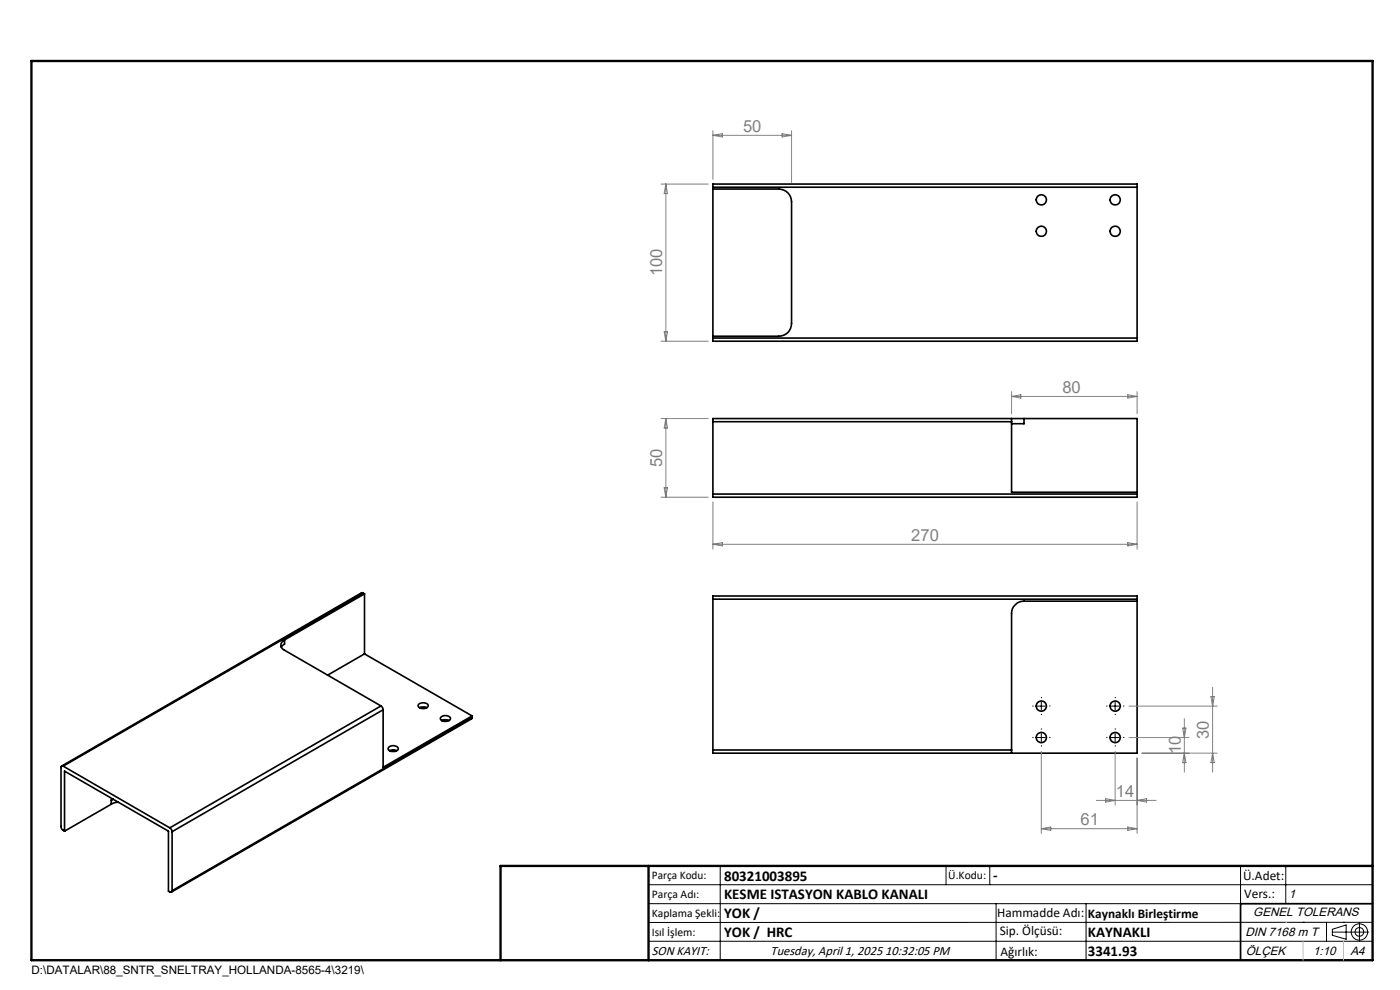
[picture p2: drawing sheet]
<svg xmlns="http://www.w3.org/2000/svg" width="297mm" height="210mm" viewBox="0 0 297 210" stroke-linecap="round" stroke-linejoin="round" font-family="sans-serif">
<g fill="none" stroke="#000" stroke-width=".35">
<path d="M151.2 39.7v-.7h90v.7M151.2 39.7v32M151.2 39.7h90M241.2 39.7v32M151.2 40.1h14a2.71 2.71 0 0 1 2.7 2.7v25.8a2.65 2.65 0 0 1-2.7 2.7h-14M151.2 71.7v.7h90v-.7M151.2 71.7h90M151.2 89.5h63.4M151.2 89.5v15.3M214.6 88.8h-63.4v.7M214.6 88.8v.7M214.6 88.8h2.6"/>
<path d="M214.6 89.5v14.9h26.6M217.2 88.8v1.1h-2.6M217.2 88.8h24v16M151.2 104.8v.7h90v-.7M151.2 104.8h90M60.4 135.7a1.16 1.16 0 0 0-.8 1.1 1.16 1.16 0 0 0 .8 1.1l20.4 11.8M60.4 135.7v.9l-.7 .7M77 125.8h-.3l-63.6 36.7M77 125.8l-63.6 36.7M77 125.8l.3 .2M77.3 126l-16.9 9.7M77.3 138.7l-7.8 4.5"/>
<path d="M77.3 138.7l22.9 13.2M77.3 126v12.7M151.2 127.1v-.7h90v.7M151.2 127.1v32M151.2 127.1h90M241.2 127.5h-24a2.65 2.65 0 0 0-2.6 2.7v28.9M241.2 127.1v32.7h-90v-.7M80.8 149.7l.4 .5 .1 .4M80.8 149.7l-44.8 25.9M81.3 150.6l-44.8 25.8M81.3 150.6v12.2l18.9-10.9M82.4 158.5a1.4 1.4 0 0 1 2.1 .2 1.21 1.21 0 0 1-2.1 .4z"/>
<path d="M82.6 159.2l.6-.1 1 .1M88.8 149.4a1.44 1.44 0 0 1 2 .2 1.17 1.17 0 0 1-1 .7 1.17 1.17 0 0 1-1.1-.7zM89 150.1l.6-.1 1 .1M93.5 152.1a1.27 1.27 0 0 1 2.1 .4 1.34 1.34 0 0 1-2.2 0zM93.7 152.9l.6-.2 .9 .2M100.2 152.2l-.2 .3-63.6 36.7M100.2 152.2l-63.7 36.7M100.2 151.9v.3M151.2 159.1h63.4M214.6 159.1v.7M13.4 162.5a.29 .29 0 0 0-.3 0 .29 .29 0 0 0-.2 .3v12.6a1.08 1.08 0 0 0 .8 .9M13.4 162.5l22.6 13.1"/>
<path d="M13.7 176.3v-12.7l22 12.7v12.7l.3 .2a.32 .32 0 0 0 .4 0 .32 .32 0 0 0 .1-.3M23.6 169.7v.9M23.6 170.6l-9.9 5.7M24 169.5l-.4 .2M25.1 170.2h-.7l-.8 .4M36 175.6l.4 .4 .1 .4M36.5 176.4v12.5M291.2 191.7h-28v12"/>
<circle cx="220.9" cy="42.4" r="1.09"/>
<circle cx="220.9" cy="49.1" r="1.09"/>
<circle cx="236.6" cy="49.1" r="1.09"/>
<circle cx="236.6" cy="42.4" r="1.09"/>
<circle cx="220.9" cy="149.8" r="1.09"/>
<circle cx="220.9" cy="156.4" r="1.09"/>
<circle cx="236.6" cy="149.8" r="1.09"/>
<circle cx="236.6" cy="156.4" r="1.09"/>
</g>
<g fill="none" stroke="#000" stroke-width=".21">
<path d="M220.1 156.4h1.7M220.1 149.8h1.7M220.9 148.9v1.7M220.9 155.6v1.7M235.8 156.4h1.6M235.8 149.8h1.6M236.6 148.9v1.7M236.6 155.6v1.7M137.6 187.7h153.6M137.6 191.7h153.6M137.6 199.7h153.6M152.8 183.7v20"/>
<path d="M200.7 183.7v4M210 183.7v4M211.3 191.7v12M230.4 191.7v12M263.2 183.7v20M272.8 183.7v8M276.4 195.6h.1M281.4 195.6v4.1M282.6 197.7h7.8M282.6 197.1l3-.9v3l-3-.8zM285 195.6h.1M288.4 195.8v3.8"/>
<path d="M291.2 195.6l-153.6 .1"/>
<circle cx="288.4" cy="197.7" r="1.74"/>
<circle cx="288.4" cy="197.7" r=".93"/>
</g>
<g fill="none" stroke="#000" stroke-width=".21" stroke-dasharray="15.2 1.3 1.3 1.3" stroke-linecap="butt">
<path d="M219.3 156.4h-.3M219.3 149.8h-.3M220.9 154.8v-.3M220.9 158.1v.2M220.9 148.1v-.3M220.9 151.4v.3M222.6 156.4h.2M222.6 149.8h.2M234.9 149.8h-.2M234.9 156.4h-.2M236.6 148.1v-.3M236.6 151.4v.3"/>
<path d="M236.6 154.8v-.3M236.6 158.1v.2M238.3 149.8h.2M238.3 156.4h.2"/>
</g>
<g fill="none" stroke="#808080" stroke-width=".21">
<path d="M140.2 39h10M141.3 39v33.4M141.3 39l.3 2.1h-.7zM151.2 27.7v10.4M151.2 28.7h16.7M151.2 28.7l2-.3v.7zM165.9 28.4l2 .3-2 .4zM167.9 27.7v11M140.2 72.4h10M140.9 70.4h.7l-.3 2zM140.2 88.8h10M141.3 88.8v16.7"/>
<path d="M141.3 88.8l.3 2h-.7zM214.6 83.1v4.7M214.6 84.1h26.6M214.6 84.1l2-.4v.7zM239.3 83.7l1.9 .4-1.9 .3zM241.2 83.1v4.7M140.2 105.5h10M140.9 103.5h.7l-.3 2zM151.2 106.5v10M151.2 115.5l2-.4v.7zM151.2 115.5h90M239.3 115.1l1.9 .4-1.9 .3z"/>
<path d="M241.2 106.5v10M220.9 159.4v17.4M236.6 159.4v11.4M239.5 156.4h12.7M239.5 149.8h18.7M242.3 159.8h15.9M250.9 154.4h.7l-.4 2zM251.2 152.5v11.3M251.2 159.8l.4 2h-.7zM256.9 147.8h.7l-.4 2zM257.2 159.8l.4 2h-.7zM257.2 145.8v18"/>
<path d="M220.9 175.8h20.3M220.9 175.8l2-.4v.7zM232.6 169.8h12.7M234.6 169.4l2 .4-2 .3zM239.3 175.4l1.9 .4-1.9 .3zM241.2 160.8v16M241.2 169.8l2-.4v.7z"/>
</g>
<path d="M106.2 203.7h185" fill="none" stroke="#000" stroke-width=".25"/>
<path d="M6.7 12.9h284.5v190.8h-284.5zM137.6 183.7v20M291.2 183.7h-185v20" fill="none" stroke="#000" stroke-width=".5"/>
<path d="M272.8 195.6h.1M276.4 199.7v4M285 199.7v4" fill="none" stroke="#c0c0c0" stroke-width=".21"/>
<g font-size="3.5" fill="#808080">
<text x="157.6" y="27.9">50</text>
<text x="140.5" y="58.6" transform="rotate(-90 140.5 58.6)">100</text>
<text x="225.4" y="83.3">80</text>
<text x="140.5" y="99.1" transform="rotate(-90 140.5 99.1)">50</text>
<text x="193.3" y="114.7">270</text>
<text x="250.5" y="159.9" transform="rotate(-90 250.5 159.9)">10</text>
<text x="256.5" y="156.7" transform="rotate(-90 256.5 156.7)">30</text>
<text x="236.7" y="169">14</text>
<text x="229.2" y="175">61</text>
</g>
<g font-size="3.2">
<text x="153.6" y="190.8">KESME ISTASYON KABLO KANALI</text>
<text x="153.6" y="186.8">80321003895</text>
<text x="210.7" y="186.6">-</text>
<text x="153.6" y="194.8">YOK /</text>
<text x="153.6" y="198.8">YOK / HRC</text>
<text x="230.8" y="198.7">KAYNAKLI</text>
<text x="230.8" y="202.8">3341.93</text>
</g>
<g font-size="2.8">
<text x="263.7" y="186.7">Ü.Adet:</text>
<text x="263.9" y="190.5">Vers.:</text>
<text x="211.5" y="194.5">Hammadde Adı:</text>
<text x="230.8" y="194.7">Kaynaklı Birleştirme</text>
<text x="138.3" y="202.6">SON KAYIT:</text>
<text x="163.5" y="202.6">Tuesday, April 1, 2025 10:32:05 PM</text>
<text x="212.1" y="198.4">Sip. Ölçüsü:</text>
<text x="212.2" y="202.7">Ağırlık:</text>
</g>
<g font-size="2.6">
<text x="273.4" y="190.4">1</text>
<text x="265.9" y="194.4">GENEL TOLERANS</text>
<text x="264.2" y="198.5">DIN 7168 m T</text>
<text x="264.3" y="202.6">ÖLÇEK</text>
<text x="278.5" y="202.6">1:10</text>
<text x="286.5" y="202.6">A4</text>
</g>
<g font-size="2.5">
<text x="138.3" y="186.4">Parça Kodu:</text>
<text x="138.3" y="190.5">Parça Adı:</text>
<text x="201.2" y="186.5">Ü.Kodu:</text>
<text x="138.3" y="194.5">Kaplama Şekli:</text>
<text x="138.3" y="198.6">Isıl İşlem:</text>
<text x="6.7" y="206.7">D:\DATALAR\88_SNTR_SNELTRAY_HOLLANDA-8565-4\3219\</text>
</g>
</svg>
